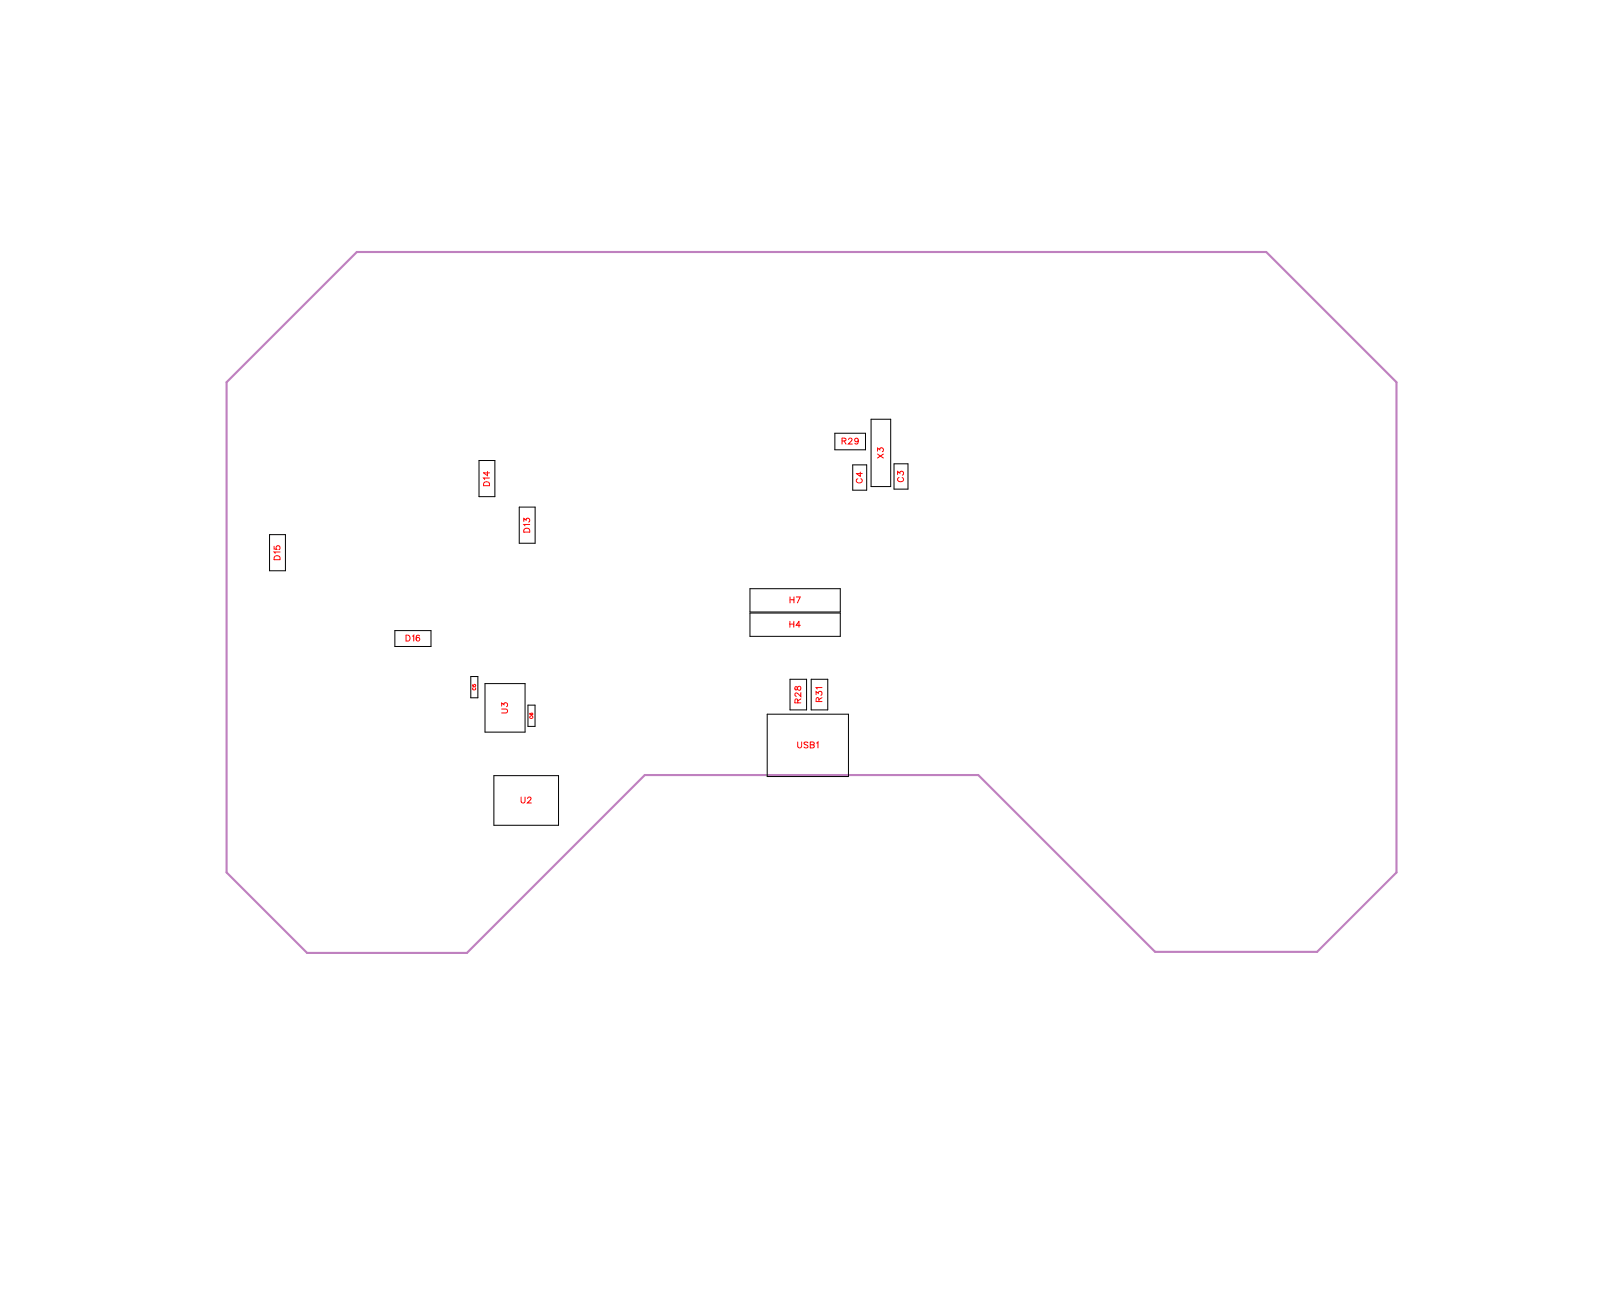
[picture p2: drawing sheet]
<svg xmlns="http://www.w3.org/2000/svg" width="192mm" height="155mm" viewBox="0 0 192 155" stroke-linecap="round" stroke-linejoin="round" font-family="sans-serif">
<path d="M42.8 30.2h109.1l15.6 15.6v58.8l-9.5 9.6h-19.4l-21.2-21.2h-40.1l-21.3 21.3h-19.2l-9.6-9.7v-58.8z" fill="none" stroke="#bf80bf" stroke-width=".25"/>
<g fill="none" stroke="#000" stroke-width=".12">
<path d="M57.5 55.2h1.9v4.4h-1.9zM100.1 52h3.7v2h-3.7zM102.3 55.8h1.7v3h-1.7zM104.5 50.3h2.3v8.1h-2.3zM107.2 55.6h1.7v3.1h-1.7zM32.3 64.1h1.9v4.4h-1.9zM47.4 75.6h4.3v1.9h-4.3zM62.3 60.8h1.9v4.4h-1.9zM90 70.6h10.8v2.8h-10.8zM90 73.5h10.8v2.8h-10.8zM56.5 81.1h.8v2.6h-.8zM58.2 82h4.8v5.8h-4.8z"/>
<path d="M59.2 93h7.8v6h-7.8zM63.3 84.6h.9v2.5h-.9zM92 85.7h9.8v7.4h-9.8zM94.8 81.5h2v3.7h-2zM97.3 81.5h2v3.7h-2z"/>
</g>
<g fill="none" stroke="#f00" stroke-width=".12">
<path d="M58.1 57.9l.2-.1 .3 .1 .1 .4h-.7zM58.5 56.5v.6l-.5-.4h.7M58.7 57.3h-.7l.1 .2M101 52.9h.4l.1-.2-.2-.1h-.3v.7M101.2 52.9l.3 .4M101.8 52.7l.1-.1h.2l.1 .1-.1 .2-.3 .4h.4M102.9 57.4a.26 .26 0 0 0-.2 .3 .26 .26 0 0 0 .3 .2h.2a.26 .26 0 0 0 .2-.2 .26 .26 0 0 0-.1-.3M103 52.8a.22 .22 0 0 1-.3 .2 .22 .22 0 0 1-.1-.4 .22 .22 0 0 1 .3 .1l.1 .1a.34 .34 0 0 1-.3 .5l-.1-.1M103.2 56.6v.5l-.5-.3h.7M105.3 54.1v-.4l.2 .2a.24 .24 0 0 1 .4-.1 .24 .24 0 0 1-.1 .4M105.3 54.5l.7 .4M106 54.5l-.7 .4"/>
<path d="M107.7 56.9v-.3l.2 .2a.24 .24 0 0 1 .4-.2 .24 .24 0 0 1-.1 .4M107.8 57.3a.26 .26 0 0 0-.1 .3 .26 .26 0 0 0 .2 .2h.2a.26 .26 0 0 0 .3-.2 .26 .26 0 0 0-.2-.3M32.9 65.5v.4h.3a.25 .25 0 0 1 0-.4 .25 .25 0 0 1 .4 .1 .25 .25 0 0 1-.1 .3M33 66.7h.2h.3l.1 .4h-.7zM33.6 66.2h-.7l.1 .2M48.7 76.2h.2a.38 .38 0 0 1 .3 .3 .38 .38 0 0 1-.3 .4h-.2zM49.5 76.3l.1-.1v.7M50.3 76.3v-.1a.35 .35 0 0 0-.4 .3 .35 .35 0 0 0 .2 .4 .22 .22 0 0 0 .3-.2 .22 .22 0 0 0-.2-.2 .22 .22 0 0 0-.3 .2M62.8 62.6v-.4l.3 .2a.24 .24 0 0 1 .4-.2 .24 .24 0 0 1-.1 .4M62.9 63.4h.2h.3l.1 .4h-.7zM63.5 62.9h-.7l.2 .2M94.8 74.5v.7"/>
<path d="M94.8 74.9h.4M94.8 71.6v.7M94.8 71.9h.4M95.2 74.5v.7M95.2 71.6v.7M95.5 71.6h.5l-.3 .7M96 75h-.5l.3-.5v.7M56.7 82.1v.2h.1a.13 .13 0 0 1 0-.2 .13 .13 0 0 1 .2 0 .13 .13 0 0 1 0 .2M56.8 82.5a.14 .14 0 0 0-.1 .1 .14 .14 0 0 0 .1 .2h.1a.14 .14 0 0 0 .2-.2 .14 .14 0 0 0-.1-.1M60.2 85h.5l.2 .3-.1 .2h-.6M60.2 84.7v-.4l.2 .2a.24 .24 0 0 1 .4-.1 .24 .24 0 0 1-.1 .4M62.5 95.6v.5l.2 .2 .2-.1 .1-.6"/>
<path d="M63.3 95.8l.1-.2h.2l.1 .1-.1 .3-.3 .3h.4M63.6 85.5v.1a.16 .16 0 0 0 .1 .2 .18 .18 0 0 0 .2-.3 .12 .12 0 0 0-.2 .1 .12 .12 0 0 0 .1 .2M63.6 85.9a.14 .14 0 0 0-.1 .2 .14 .14 0 0 0 .2 .1h.1a.14 .14 0 0 0 .1-.1 .14 .14 0 0 0-.1-.2M95.4 82.4v.3l.1 .1 .3-.5a.24 .24 0 0 1 .3 .3 .24 .24 0 0 1-.3 .2l-.1-.1-.1-.3zM95.7 89v.5l.2 .2 .2-.1 .1-.6M95.7 84.3v-.4l-.2-.1-.1 .2v.3h.7M96.1 83.1v.4l-.4-.3-.2-.1-.1 .1v.2l.1 .1M96.1 83.8l-.4 .3M96.9 89.1l-.2-.1-.3 .1 .1 .2 .4 .1v.2l-.2 .1-.3-.1M97.2 89.3l.4 .1 .1 .2-.2 .1h-.3v-.7l.4 .1v.2h-.1M97.9 83.3v-.3l.3 .2a.24 .24 0 0 1 .3-.2 .24 .24 0 0 1 0 .4M98 89.1l.1-.1v.7"/>
<path d="M98.2 84.2v-.5h-.2l-.1 .1v.4h.7M98.6 82.5h-.7l.1 .1M98.6 83.7l-.4 .2"/>
</g>
<g font-size="1.2" fill="#fff">
<text x="100.9" y="53.6">R29</text>
<text x="59" y="58.3" transform="rotate(-90 59 58.3)">D14</text>
<text x="103.7" y="58" transform="rotate(-90 103.7 58)">C4</text>
<text x="106.3" y="55" transform="rotate(-90 106.3 55)">X3</text>
<text x="108.7" y="57.8" transform="rotate(-90 108.7 57.8)">C3</text>
<text x="63.8" y="63.9" transform="rotate(-90 63.8 63.9)">D13</text>
<text x="33.9" y="67.2" transform="rotate(-90 33.9 67.2)">D15</text>
<text x="48.6" y="77.2">D16</text>
<text x="94.7" y="75.5">H4</text>
<text x="94.7" y="72.6">H7</text>
<text x="61.2" y="85.6" transform="rotate(-90 61.2 85.6)">U3</text>
<text x="96.4" y="84.4" transform="rotate(-90 96.4 84.4)">R28</text>
<text x="98.9" y="84.2" transform="rotate(-90 98.9 84.2)">R31</text>
<text x="95.6" y="90">USB1</text>
<text x="62.4" y="96.6">U2</text>
</g>
<g font-size=".6" fill="#fff">
<text x="57.2" y="82.8" transform="rotate(-90 57.2 82.8)">C5</text>
<text x="64.1" y="86.2" transform="rotate(-90 64.1 86.2)">C6</text>
</g>
</svg>
